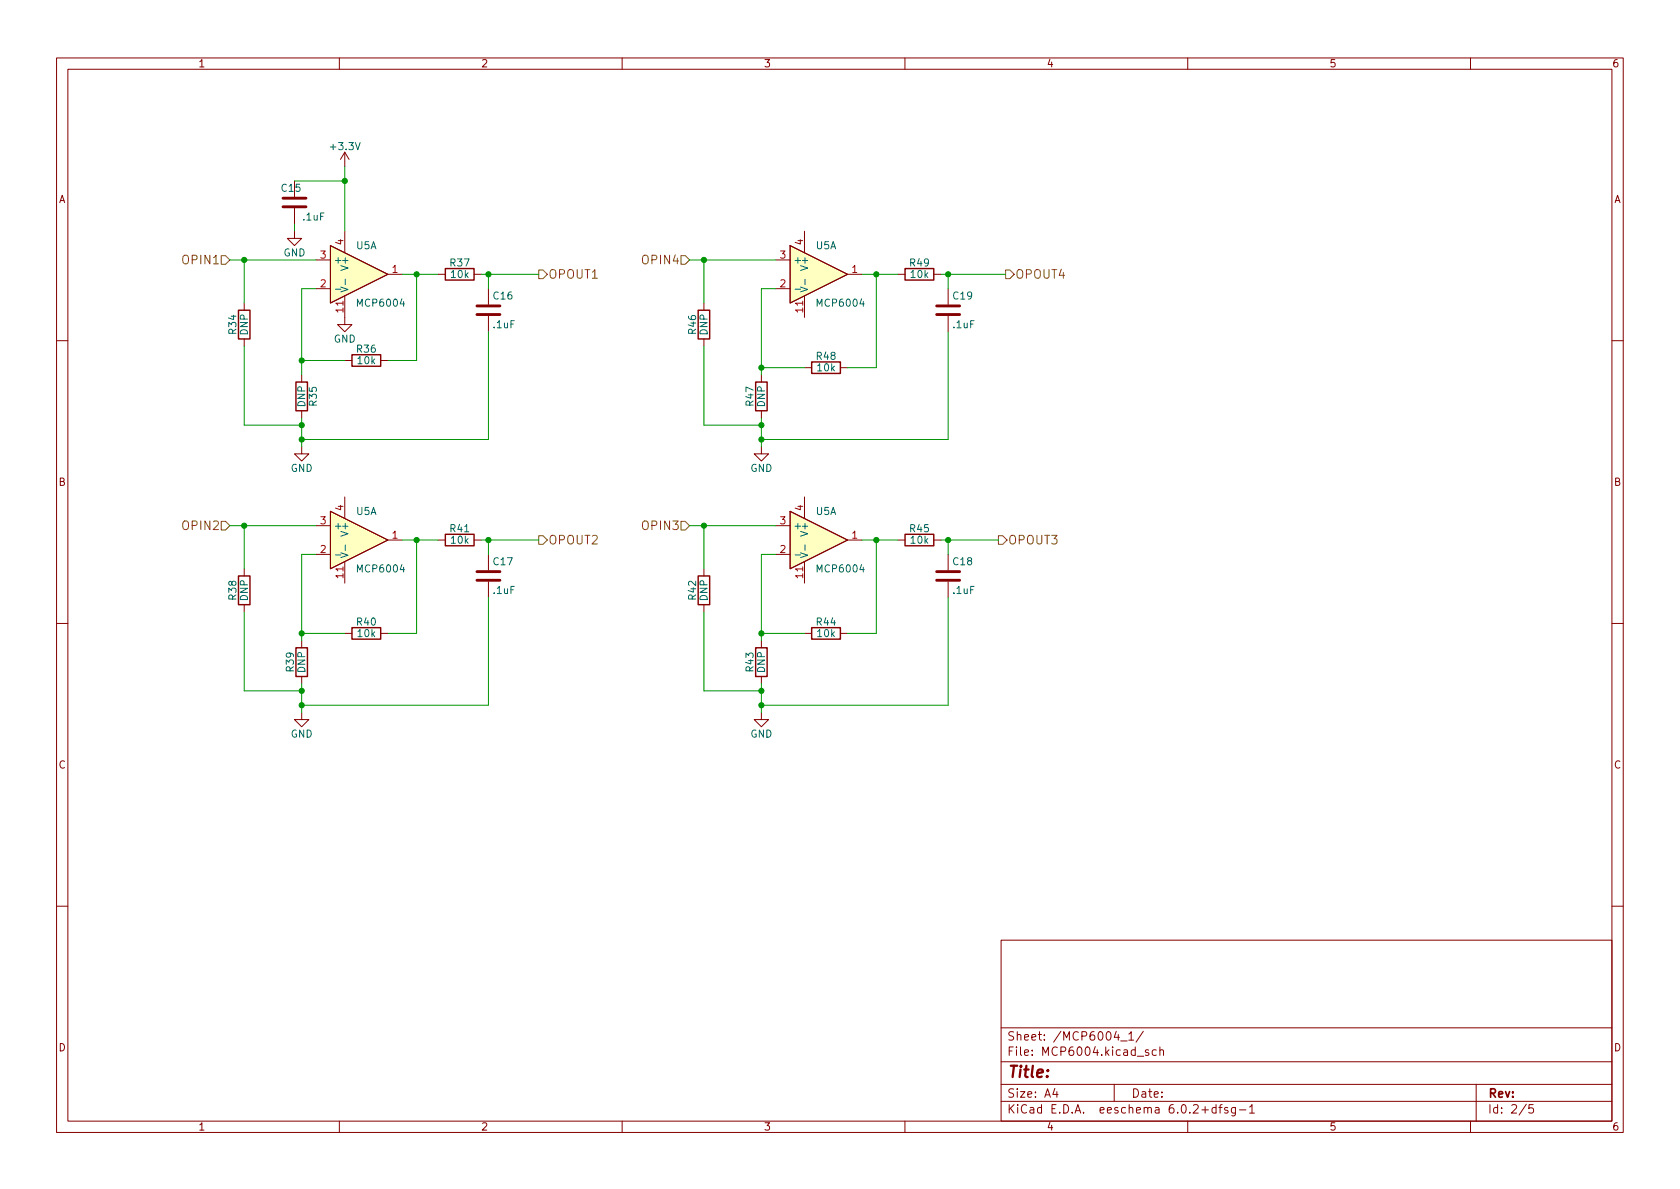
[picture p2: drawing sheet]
<svg xmlns="http://www.w3.org/2000/svg" width="297mm" height="210mm" viewBox="0 0 297 210" stroke-linecap="round" stroke-linejoin="round" font-family="sans-serif">
<g fill="none" stroke="#840000" stroke-width=".18">
<path d="M10 10.2h277v190.1h-277zM12 12.2h273v186.1h-273zM60 10.2v2M110 10.2v2M160 10.2v2M210 10.2v2M260 10.2v2M52.1 32v2.8M52.1 36.8v2.8M61 26.9v2.6M61 26.9l-.8 1.3M61 26.9l.7 1.3"/>
<path d="M43.2 53.6v1.3M43.2 59.9v1.3M52.1 40.9v1.3h1.2l-1.2 1.2-1.3-1.2h1.3M55.9 51h2.5M55.9 46h2.5M58.4 43.4l10.2 5.1-10.2 5.1zM61 52.3v5.1h1.2l-1.2 1.3-1.3-1.3h1.3M61 40.9v3.8M68.6 48.5h2.5M77.5 48.5h1.2M83.8 48.5h1.3M86.4 51v2.8"/>
<path d="M86.4 55.9v2.8M124.5 53.6v1.3M124.5 59.9v1.3M137.2 51h2.5M137.2 46h2.5M139.7 43.4l10.2 5.1-10.2 5.1zM142.2 40.9v3.8M142.2 52.3v3.8M149.9 48.5h2.5M158.7 48.5h1.3M165.1 48.5h1.3M167.6 51v2.8"/>
<path d="M167.6 55.9v2.8M10 60.2h2M53.3 79v1.3h1.3l-1.3 1.2-1.2-1.2h1.2M53.3 66.3v1.3M53.3 72.6v1.3M61 63.7h1.2M67.3 63.7h1.3M134.6 79v1.3h1.3l-1.3 1.2-1.3-1.2h1.3M134.6 66.3v1.3M134.6 72.6v1.3M142.2 65h1.3M148.6 65h1.3"/>
<path d="M285 60.2h2M55.9 98h2.5M55.9 93h2.5M58.4 90.4l10.2 5.1-10.2 5.1zM61 87.9v3.8M61 99.3v3.8M68.6 95.5h2.5M77.5 95.5h1.2M83.8 95.5h1.3M86.4 98v2.8M137.2 98h2.5M137.2 93h2.5"/>
<path d="M139.7 90.4l10.2 5.1-10.2 5.1zM142.2 87.9v3.8M142.2 99.3v3.8M149.9 95.5h2.5M158.7 95.5h1.3M165.1 95.5h1.3M167.6 98v2.8M10 110.2h2M43.2 100.6v1.2M43.2 106.9v1.3M53.3 113.3v1.2M53.3 119.6v1.3"/>
<path d="M61 112h1.2M67.3 112h1.3M86.4 102.9v2.8M124.5 100.6v1.2M124.5 106.9v1.3M134.6 113.3v1.2M134.6 119.6v1.3M142.2 112h1.3M148.6 112h1.3M167.6 102.9v2.8M285 110.2h2M53.3 126v1.2h1.3l-1.3 1.3-1.2-1.3h1.2"/>
<path d="M134.6 126v1.2h1.3l-1.3 1.3-1.3-1.3h1.3M10 160.2h2M177 166.3h108v32h-108zM285 160.2h2M60 198.3v2M110 198.3v2M160 198.3v2M177 194.8h108M177 191.8h108M177 187.8h108M177 181.8h108M186.5 192.5l-.4 1h1"/>
<path d="M186.9 193v1M197 191.8v3M198.1 184.1h1.2M199.6 182.9l.4-.5v1.5M199.6 183.9h.8M202.1 182.4l-1.2 1.9M203.1 185.7l-.4-.1-.2 .2 .1 .3 .5 .1v.4h-.6M204.4 185.7l-.4-.1-.3 .3v.4l.2 .3h.5M205.1 185.8l.2-.2 .3 .1 .1 .9M205.1 185.1v1.5M210 198.3v2M215 195.9l-.4-.1-.3 .3v.4l.1 .3h.6"/>
<path d="M215 195.3v1.5M215.5 195.8h.6M216.1 195.3l-.4 .2v1.3M217.1 195.9l-.4-.1-.2 .2 .1 .3 .5 .1v.4h-.6M218.4 195.8v1.2l-.3 .3h-.3M218.4 195.9l-.4-.1-.3 .3v.4l.2 .3h.5M219.1 196.3h1.2M220.9 195.8l.5-.5v1.5M220.9 196.8h.9M260 198.3v2M261 191.8v6.5M269.9 195.3l-1.3 1.9"/>
<path d="M271.1 195.3h-.7l-.1 .7 .2-.1 .5 .1 .2 .2-.1 .5-.2 .1-.6-.1"/>
</g>
<g fill="#ffffc2" stroke="#ffffc2" stroke-width=".18">
<path d="M58.4 90.4l10.2 5.1-10.2 5.1z"/>
<path d="M139.7 43.4l10.2 5.1-10.2 5.1z"/>
<path d="M139.7 90.4l10.2 5.1-10.2 5.1z"/>
<path d="M58.4 43.4l10.2 5.1-10.2 5.1z"/>
</g>
<path d="M59.3 51.1h1M60.3 50.8l1.2 .4-1.2 .4M61.1 49.4v.9M140.6 51.1h1M141.5 50.8l1.3 .4-1.3 .4M142.3 49.4v.9M59.3 98.1h1M60.3 97.8l1.2 .4-1.2 .4M61.1 96.4v.9M140.6 98.1h1M141.5 97.8l1.3 .4-1.3 .4M142.3 96.4v.9" fill="none" stroke="#006464" stroke-width=".18"/>
<g fill="none" stroke="#840000" stroke-width=".25">
<path d="M42.2 54.9h2v5h-2zM78.7 47.5h5.1v2h-5.1zM123.4 54.9h2.1v5h-2.1zM160 47.5h5.1v2h-5.1zM52.3 67.6h2.1v5h-2.1zM62.2 62.7h5.1v2.1h-5.1zM133.6 67.6h2v5h-2zM143.5 64h5.1v2h-5.1zM78.7 94.5h5.1v2h-5.1zM160 94.5h5.1v2h-5.1zM42.2 101.8h2v5.1h-2zM52.3 114.5h2.1v5.1h-2.1z"/>
<path d="M62.2 111h5.1v2h-5.1zM123.4 101.8h2.1v5.1h-2.1zM133.6 114.5h2v5.1h-2zM143.5 111h5.1v2h-5.1z"/>
</g>
<path d="M50 36.6h4.1M50 35h4.1M84.3 55.6h4.1M84.3 54.1h4.1M165.6 55.6h4.1M165.6 54.1h4.1M84.3 102.6h4.1M84.3 101.1h4.1M165.6 102.6h4.1M165.6 101.1h4.1" fill="none" stroke="#840000" stroke-width=".51"/>
<path d="M39.1 45.2h.8l.7 .8-.7 .7h-.8zM95.2 47.7h.8l.8 .8-.8 .8h-.8zM120.4 45.2h.8l.7 .8-.7 .7h-.8zM177.8 47.7h.8l.7 .8-.7 .8h-.8zM39.1 92.2h.8l.7 .8-.7 .7h-.8zM95.2 94.7h.8l.8 .8-.8 .8h-.8zM120.4 92.2h.8l.7 .8-.7 .7h-.8zM176.5 94.7h.8l.8 .8-.8 .8h-.8z" fill="none" stroke="#725600" stroke-width=".18"/>
<g fill="none" stroke="#009600" stroke-width=".18">
<path d="M52.1 39.6v1.3M52.1 32h8.9M61 29.5v11.4M40.6 46h15.3M43.2 46v7.6M55.9 51h-2.6v15.3M71.1 48.5h6.4M73.7 48.5v15.2h-5.1M85.1 48.5h10.1M86.4 48.5v2.5M86.4 58.7v19h-33.1M121.9 46h15.3"/>
<path d="M124.5 46v7.6M137.2 51h-2.6v15.3M152.4 48.5h6.3M154.9 48.5v16.5h-5M166.4 48.5h11.4M167.6 48.5v2.5M167.6 58.7v19h-33M43.2 61.2v14h10.1M53.3 73.9v5.1M53.3 63.7h7.7M124.5 61.2v14h10.1M134.6 73.9v5.1"/>
<path d="M134.6 65h7.6M40.6 93h15.3M43.2 93v7.6M55.9 98h-2.6v15.3M71.1 95.5h6.4M73.7 95.5v16.5h-5.1M85.1 95.5h10.1M86.4 95.5v2.5M121.9 93h15.3M124.5 93v7.6M137.2 98h-2.6v15.3M152.4 95.5h6.3"/>
<path d="M154.9 95.5v16.5h-5M166.4 95.5h10.1M167.6 95.5v2.5M43.2 108.2v14h10.1M53.3 112h7.7M86.4 105.7v19h-33.1M124.5 108.2v14h10.1M134.6 112h7.6M167.6 105.7v19h-33M53.3 120.9v5.1M134.6 120.9v5.1"/>
</g>
<g fill="#009600" stroke="#009600" stroke-width=".18">
<circle cx="53.3" cy="77.7" r=".46"/>
<circle cx="53.3" cy="75.2" r=".46"/>
<circle cx="43.2" cy="46" r=".46"/>
<circle cx="61" cy="32" r=".46"/>
<circle cx="73.7" cy="48.5" r=".46"/>
<circle cx="53.3" cy="63.7" r=".46"/>
<circle cx="86.4" cy="48.5" r=".46"/>
<circle cx="134.6" cy="65" r=".46"/>
<circle cx="167.6" cy="48.5" r=".46"/>
<circle cx="154.9" cy="48.5" r=".46"/>
<circle cx="124.5" cy="93" r=".46"/>
<circle cx="124.5" cy="46" r=".46"/>
<circle cx="134.6" cy="77.7" r=".46"/>
<circle cx="134.6" cy="75.2" r=".46"/>
<circle cx="53.3" cy="112" r=".46"/>
<circle cx="73.7" cy="95.5" r=".46"/>
<circle cx="53.3" cy="124.7" r=".46"/>
<circle cx="53.3" cy="122.2" r=".46"/>
<circle cx="43.2" cy="93" r=".46"/>
<circle cx="86.4" cy="95.5" r=".46"/>
<circle cx="154.9" cy="95.5" r=".46"/>
<circle cx="134.6" cy="122.2" r=".46"/>
<circle cx="134.6" cy="124.7" r=".46"/>
<circle cx="134.6" cy="112" r=".46"/>
<circle cx="167.6" cy="95.5" r=".46"/>
</g>
<text font-size="2.8" fill="#840000" x="178" y="190.6">Title:</text>
<g font-size="2.1" fill="#725600">
<text x="32.6" y="46.7">OPIN1</text>
<text x="113.9" y="46.7">OPIN4</text>
<text x="96.9" y="49.3">OPOUT1</text>
<text x="179.4" y="49.3">OPOUT4</text>
<text x="32.6" y="93.7">OPIN2</text>
<text x="113.9" y="93.7">OPIN3</text>
<text x="96.9" y="96.3">OPOUT2</text>
<text x="178.2" y="96.3">OPOUT3</text>
</g>
<g font-size="2.1" fill="#840000">
<text x="178" y="184">Sheet: /MCP6004_1/</text>
<text x="178" y="186.7">File: MCP6004.kicad_sch</text>
<text x="178" y="196.9">KiCad E.D.A. eeschema 6.0.2+dfsg-1</text>
<text x="178" y="194.1">Size: A4</text>
<text x="200" y="194.1">Date:</text>
<text x="263" y="194.1">Rev:</text>
<text x="263" y="196.9">Id: 2/5</text>
</g>
<g font-size="1.8" fill="#840000">
<text x="35" y="11.9">1</text>
<text x="85" y="11.9">2</text>
<text x="135" y="11.9">3</text>
<text x="185" y="11.9">4</text>
<text x="235" y="11.9">5</text>
<text x="285" y="11.9">6</text>
<text x="10.3" y="35.9">A</text>
<text x="285.3" y="35.9">A</text>
<text x="10.3" y="85.9">B</text>
<text x="285.3" y="85.9">B</text>
<text x="10.3" y="135.9">C</text>
<text x="285.3" y="135.9">C</text>
<text x="10.3" y="185.9">D</text>
<text x="285.3" y="185.9">D</text>
<text x="35" y="199.9">1</text>
<text x="85" y="199.9">2</text>
<text x="135" y="199.9">3</text>
<text x="185" y="199.9">4</text>
<text x="235" y="199.9">5</text>
<text x="285" y="199.9">6</text>
</g>
<g font-size="1.8" fill="#006464">
<text x="58.6" y="26.5">+3.3V</text>
<text x="49.8" y="33.9">C15</text>
<text x="53.6" y="39">.1uF</text>
<text x="50.1" y="45.3">GND</text>
<text x="58.9" y="46.6">+</text>
<text x="61.6" y="47.4" transform="rotate(-90 61.6 47.4)">V+</text>
<text x="63" y="44.1">U5A</text>
<text x="79.7" y="47.1">R37</text>
<text x="140.2" y="46.6">+</text>
<text x="142.9" y="47.4" transform="rotate(-90 142.9 47.4)">V+</text>
<text x="144.3" y="44.1">U5A</text>
<text x="160.9" y="47.1">R49</text>
<text x="79.8" y="49.1">10k</text>
<text x="87.3" y="53">C16</text>
<text x="161.1" y="49.1">10k</text>
<text x="168.6" y="53">C19</text>
<text x="41.8" y="59" transform="rotate(-90 41.8 59)">R34</text>
<text x="43.8" y="59.3" transform="rotate(-90 43.8 59.3)">DNP</text>
<text x="63.4" y="54.2">MCP6004</text>
<text x="87.3" y="58">.1uF</text>
<text x="123.1" y="59" transform="rotate(-90 123.1 59)">R46</text>
<text x="125.1" y="59.3" transform="rotate(-90 125.1 59.3)">DNP</text>
<text x="144.7" y="54.2">MCP6004</text>
<text x="168.6" y="58">.1uF</text>
<text x="59" y="60.6">GND</text>
<text x="63.1" y="62.4">R36</text>
<text x="63.3" y="64.4">10k</text>
<text x="144.4" y="63.6">R48</text>
<text x="144.6" y="65.7">10k</text>
<text x="54" y="72" transform="rotate(-90 54 72)">DNP</text>
<text x="56" y="71.7" transform="rotate(-90 56 71.7)">R35</text>
<text x="133.2" y="71.7" transform="rotate(-90 133.2 71.7)">R47</text>
<text x="135.3" y="72" transform="rotate(-90 135.3 72)">DNP</text>
<text x="51.4" y="83.4">GND</text>
<text x="132.7" y="83.4">GND</text>
<text x="58.9" y="93.6">+</text>
<text x="61.6" y="94.4" transform="rotate(-90 61.6 94.4)">V+</text>
<text x="63" y="91.1">U5A</text>
<text x="79.7" y="94.1">R41</text>
<text x="140.2" y="93.6">+</text>
<text x="142.9" y="94.4" transform="rotate(-90 142.9 94.4)">V+</text>
<text x="144.3" y="91.1">U5A</text>
<text x="160.9" y="94.1">R45</text>
<text x="63.4" y="101.2">MCP6004</text>
<text x="79.8" y="96.1">10k</text>
<text x="87.3" y="99.9">C17</text>
<text x="144.7" y="101.2">MCP6004</text>
<text x="161.1" y="96.1">10k</text>
<text x="168.6" y="99.9">C18</text>
<text x="41.8" y="106" transform="rotate(-90 41.8 106)">R38</text>
<text x="43.8" y="106.3" transform="rotate(-90 43.8 106.3)">DNP</text>
<text x="87.3" y="105">.1uF</text>
<text x="123.1" y="106" transform="rotate(-90 123.1 106)">R42</text>
<text x="125.1" y="106.3" transform="rotate(-90 125.1 106.3)">DNP</text>
<text x="168.6" y="105">.1uF</text>
<text x="63.1" y="110.6">R40</text>
<text x="63.3" y="112.6">10k</text>
<text x="144.4" y="110.6">R44</text>
<text x="144.6" y="112.6">10k</text>
<text x="51.9" y="118.7" transform="rotate(-90 51.9 118.7)">R39</text>
<text x="54" y="119" transform="rotate(-90 54 119)">DNP</text>
<text x="133.2" y="118.7" transform="rotate(-90 133.2 118.7)">R43</text>
<text x="135.3" y="119" transform="rotate(-90 135.3 119)">DNP</text>
<text x="51.4" y="130.4">GND</text>
<text x="132.7" y="130.4">GND</text>
</g>
<g font-size="1.8" fill="#a90000">
<text x="56.7" y="45.7">3</text>
<text x="60.7" y="43.3" transform="rotate(-90 60.7 43.3)">4</text>
<text x="137.9" y="45.7">3</text>
<text x="142" y="43.3" transform="rotate(-90 142 43.3)">4</text>
<text x="56.7" y="50.8">2</text>
<text x="69.4" y="48.3">1</text>
<text x="137.9" y="50.8">2</text>
<text x="150.6" y="48.3">1</text>
<text x="60.7" y="55.2" transform="rotate(-90 60.7 55.2)">11</text>
<text x="142" y="55.2" transform="rotate(-90 142 55.2)">11</text>
<text x="56.7" y="92.7">3</text>
<text x="60.7" y="90.3" transform="rotate(-90 60.7 90.3)">4</text>
<text x="69.4" y="95.2">1</text>
<text x="137.9" y="92.7">3</text>
<text x="142" y="90.3" transform="rotate(-90 142 90.3)">4</text>
<text x="150.6" y="95.2">1</text>
<text x="56.7" y="97.8">2</text>
<text x="137.9" y="97.8">2</text>
<text x="60.7" y="102.2" transform="rotate(-90 60.7 102.2)">11</text>
<text x="142" y="102.2" transform="rotate(-90 142 102.2)">11</text>
</g>
</svg>
